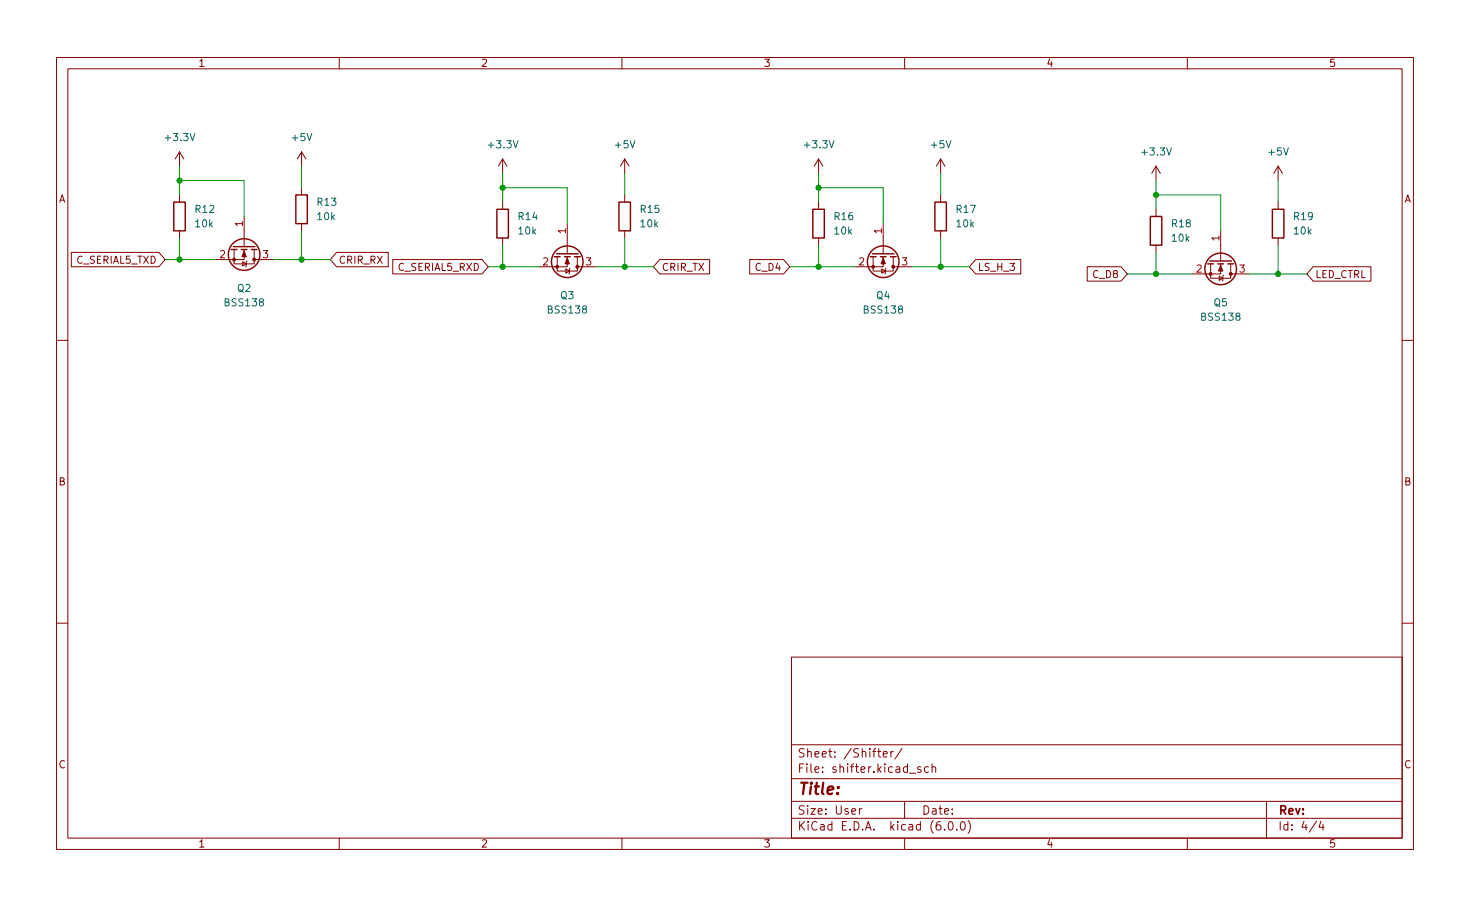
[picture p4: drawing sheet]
<svg xmlns="http://www.w3.org/2000/svg" width="260mm" height="160mm" viewBox="0 0 260 160" stroke-linecap="round" stroke-linejoin="round" font-family="sans-serif">
<g fill="none" stroke="#840000" stroke-width=".18">
<path d="M10 10.2h240v140h-240zM12 12.2h236v136h-236zM60 10.2v2M110 10.2v2M160 10.2v2M210 10.2v2M31.7 26.8l-.7 1.3M31.7 26.8v2.6M31.7 34.5v1.2M31.7 26.8l.8 1.3M43.2 38.3v5.3M53.3 26.8v2.6"/>
<path d="M53.3 33.2v1.3M53.3 39.5v1.3M53.3 26.8l-.7 1.3M53.3 26.8l.8 1.3M88.9 28.1l-.8 1.3M88.9 28.1v2.5M88.9 35.7v1.3M88.9 28.1l.8 1.3M100.3 39.5v5.4M110.5 28.1l-.8 1.3M110.5 28.1v2.5M110.5 34.5v1.2"/>
<path d="M110.5 28.1l.8 1.3M144.8 28.1v2.5M144.8 35.7v1.3M144.8 28.1l-.8 1.3M144.8 28.1l.7 1.3M156.2 39.5v5.4M166.4 28.1v2.5M166.4 34.5v1.2M166.4 28.1l-.8 1.3M166.4 28.1l.7 1.3M204.5 29.4v2.5M204.5 37v1.3"/>
<path d="M204.5 29.4l-.8 1.2M204.5 29.4l.7 1.2M226.1 29.4l-.8 1.2M226.1 29.4v2.5M226.1 35.7v1.3M226.1 29.4l.7 1.2M12.6 44.6h15.5l1.1 1.3-1.1 1.3h-15.5zM31.7 40.8v1.3M41.4 44.1v2.5h3.6v-2.5M42.9 46.3l.7 .3-.7 .4zM43.2 44.1v1.8h-5.1M43.7 46.1l-.1 .2v.7l-.2 .2"/>
<path d="M45 45.9h3.3M59.5 44.6h9.2v2.6h-9.2l-1.1-1.3zM69.5 45.9h15.7l1.2 1.3-1.2 1.2h-15.7zM88.9 42.1v1.2M98.6 45.4v2.5h3.5v-2.5M100.1 47.5l.6 .4-.6 .4zM100.3 45.4v1.8h-5.1M100.8 47.4l-.1 .1v.8l-.1 .1M102.1 47.2h3.3M110.5 40.8v1.3M116.7 45.9h8.8v2.5h-8.8l-1.1-1.2zM132.6 45.9h6l1.1 1.3-1.1 1.2h-6z"/>
<path d="M144.8 42.1v1.2M154.4 45.4v2.5h3.6v-2.5M156 47.5l.6 .4-.6 .4zM156.2 45.4v1.8h-5.1M156.7 47.4l-.1 .1v.8l-.1 .1M158 47.2h3.3M166.4 40.8v1.3M172.6 45.9h7.9v2.5h-7.9l-1.2-1.2zM192.3 47.2h6l1.1 1.2-1.1 1.3h-6zM204.5 43.3v1.3M214.1 46.6v2.6h3.6v-2.6M215.6 48.8l.7 .4-.7 .4z"/>
<path d="M215.9 46.6v1.8h-5.1M215.9 40.8v5.3M216.4 48.7l-.1 .1v.8l-.1 .1M217.7 48.4h3.3M226.1 42.1v1.2M232.3 47.2h10.2v2.5h-10.2l-1.2-1.3zM10 60.2h2M248 60.2h2M10 110.2h2M140 116.2h108v32h-108zM248 110.2h2M140 137.7h108"/>
<path d="M140 131.7h108M155.2 132.8h.6M155.4 132.3v1.3l.4 .2M156.2 133.3l.7-.1v-.3l-.5-.1-.2 .3 .1 .7h.6M157.6 132.8v1M158 132.8l-.3 .1-.1 .2M159.6 132.3l-1.3 1.9M160.9 136.7h1.1M162.9 135.6l-.4-.1-.2 .3 .1 .2 .5 .1v.4h-.6M164.2 135.6l-.4-.1-.3 .3v.5l.1 .2h.6M164.9 135.7l.2-.2 .3 .1 .1 .9M164.9 135v1.5"/>
<path d="M60 148.2v2M110 148.2v2M140 144.7h108M140 141.7h108M152 142.9v1M152.4 142.9l-.3 .1-.1 .2M160 141.7v3M160 148.2v2M167.1 146.6v.1M167.9 145.3l.2-.1a.81 .81 0 0 1 .6 .7 .81 .81 0 0 1-.3 .8h-.2a.81 .81 0 0 1-.6-.6 .81 .81 0 0 1 .3-.8zM169.2 146.6v.1M170.1 145.3l.1-.1a.81 .81 0 0 1 .6 .7 .81 .81 0 0 1-.3 .8h-.1a.81 .81 0 0 1-.6-.6 .81 .81 0 0 1 .3-.8z"/>
<path d="M171.2 145a1.72 1.72 0 0 1 0 2.3M210 148.2v2M224 141.7v6.5M232.9 145.2l-1.3 1.9M233.6 145.2l-.3 1h.9M234 145.7v1"/>
</g>
<g fill="none" stroke="#840000" stroke-width=".25">
<path d="M30.7 35.7h2.1v5.1h-2.1zM52.3 34.5h2.1v5h-2.1zM87.9 37h2v5.1h-2zM109.5 35.7h2v5.1h-2zM143.8 37h2v5.1h-2zM165.4 35.7h2v5.1h-2zM203.5 38.3h2v5h-2zM225 37h2.1v5.1h-2.1zM40.9 44.1h1M41.3 43.6h3.8M42.7 44.1h1M44.4 44.1h1.1"/>
<path d="M98 45.4h1.1M98.4 44.9h3.8M99.8 45.4h1M101.6 45.4h1M153.9 45.4h1M154.3 44.9h3.8M155.7 45.4h1M157.5 45.4h1M213.6 46.6h1M214 46.1h3.8M215.4 46.6h1M217.2 46.6h1"/>
<circle cx="43.2" cy="45" r="2.79"/>
<circle cx="100.3" cy="46.3" r="2.79"/>
<circle cx="156.2" cy="46.3" r="2.79"/>
<circle cx="215.9" cy="47.5" r="2.79"/>
</g>
<g fill="#840000" stroke="#840000" stroke-width=".18">
<path d="M100.3 45.6l.4 1h-.8z"/>
<path d="M43.2 44.4l.4 1h-.8z"/>
<path d="M156.2 45.6l.4 1h-.8z"/>
<path d="M215.9 46.9l.4 1h-.8z"/>
<circle cx="98.6" cy="47.2" r=".25"/>
<circle cx="102.1" cy="47.2" r=".25"/>
<circle cx="41.4" cy="45.9" r=".25"/>
<circle cx="45" cy="45.9" r=".25"/>
<circle cx="154.4" cy="47.2" r=".25"/>
<circle cx="158" cy="47.2" r=".25"/>
<circle cx="214.1" cy="48.4" r=".25"/>
<circle cx="217.7" cy="48.4" r=".25"/>
</g>
<g fill="none" stroke="#009600" stroke-width=".18">
<path d="M31.7 29.4v5.1M31.7 31.9h11.5v6.4M53.3 29.4v3.8M88.9 30.6v5.1M88.9 33.2h11.4v6.3M110.5 30.6v3.9M144.8 30.6v5.1M144.8 33.2h11.4v6.3M166.4 30.6v3.9M204.5 31.9v5.1M204.5 34.5h11.4v6.3M226.1 31.9v3.8"/>
<path d="M29.2 45.9h8.9M31.7 42.1v3.8M48.3 45.9h10.1M53.3 40.8v5.1M86.4 47.2h8.8M88.9 43.3v3.9M105.4 47.2h10.2M110.5 42.1v5.1M139.7 47.2h11.4M144.8 43.3v3.9M161.3 47.2h10.1M166.4 42.1v5.1"/>
<path d="M199.4 48.4h11.4M204.5 44.6v3.8M221 48.4h10.1M226.1 43.3v5.1"/>
</g>
<g fill="#009600" stroke="#009600" stroke-width=".18">
<circle cx="31.7" cy="45.9" r=".46"/>
<circle cx="110.5" cy="47.2" r=".46"/>
<circle cx="88.9" cy="33.2" r=".46"/>
<circle cx="53.3" cy="45.9" r=".46"/>
<circle cx="31.7" cy="31.9" r=".46"/>
<circle cx="88.9" cy="47.2" r=".46"/>
<circle cx="204.5" cy="34.5" r=".46"/>
<circle cx="144.8" cy="47.2" r=".46"/>
<circle cx="144.8" cy="33.2" r=".46"/>
<circle cx="226.1" cy="48.4" r=".46"/>
<circle cx="204.5" cy="48.4" r=".46"/>
<circle cx="166.4" cy="47.2" r=".46"/>
</g>
<text font-size="2.8" fill="#840000" x="141" y="140.5">Title:</text>
<g font-size="2.1" fill="#840000">
<text x="141" y="136.6">File: shifter.kicad_sch</text>
<text x="141" y="133.9">Sheet: /Shifter/</text>
<text x="141" y="146.8">KiCad E.D.A. kicad (6.0.0)</text>
<text x="141" y="144">Size: User</text>
<text x="163" y="144">Date:</text>
<text x="226" y="144">Rev:</text>
<text x="226" y="146.8">Id: 4/4</text>
</g>
<g font-size="1.8" fill="#840000">
<text x="35" y="11.8">1</text>
<text x="85" y="11.8">2</text>
<text x="135" y="11.8">3</text>
<text x="185" y="11.8">4</text>
<text x="235" y="11.8">5</text>
<text x="10.3" y="35.8">A</text>
<text x="248.3" y="35.8">A</text>
<text x="13.5" y="46.6">C_SERIAL5_TXD</text>
<text x="59.8" y="46.6">CRIR_RX</text>
<text x="70.5" y="47.9">C_SERIAL5_RXD</text>
<text x="117" y="47.9">CRIR_TX</text>
<text x="133.8" y="47.9">C_D4</text>
<text x="172.9" y="47.9">LS_H_3</text>
<text x="193.4" y="49.2">C_D8</text>
<text x="232.6" y="49.2">LED_CTRL</text>
<text x="10.3" y="85.8">B</text>
<text x="248.3" y="85.8">B</text>
<text x="10.3" y="135.8">C</text>
<text x="248.3" y="135.8">C</text>
<text x="35" y="149.8">1</text>
<text x="85" y="149.8">2</text>
<text x="135" y="149.8">3</text>
<text x="185" y="149.8">4</text>
<text x="235" y="149.8">5</text>
</g>
<g font-size="1.8" fill="#006464">
<text x="29.4" y="24.9">+3.3V</text>
<text x="51.7" y="24.9">+5V</text>
<text x="86.6" y="26.2">+3.3V</text>
<text x="108.9" y="26.2">+5V</text>
<text x="142.4" y="26.2">+3.3V</text>
<text x="164.8" y="26.2">+5V</text>
<text x="202.1" y="27.5">+3.3V</text>
<text x="224.5" y="27.5">+5V</text>
<text x="34.6" y="37.6">R12</text>
<text x="34.6" y="40.2">10k</text>
<text x="56.2" y="36.4">R13</text>
<text x="56.2" y="38.9">10k</text>
<text x="91.7" y="38.9">R14</text>
<text x="91.8" y="41.4">10k</text>
<text x="113.3" y="37.6">R15</text>
<text x="113.4" y="40.2">10k</text>
<text x="147.6" y="38.9">R16</text>
<text x="147.6" y="41.4">10k</text>
<text x="169.2" y="37.6">R17</text>
<text x="169.2" y="40.2">10k</text>
<text x="207.3" y="40.2">R18</text>
<text x="228.9" y="38.9">R19</text>
<text x="228.9" y="41.4">10k</text>
<text x="207.3" y="42.7">10k</text>
<text x="42" y="51.6">Q2</text>
<text x="99.2" y="52.9">Q3</text>
<text x="155" y="52.9">Q4</text>
<text x="39.9" y="54.1">BSS138</text>
<text x="97" y="55.4">BSS138</text>
<text x="152.9" y="55.4">BSS138</text>
<text x="212.6" y="56.7">BSS138</text>
<text x="214.7" y="54.1">Q5</text>
</g>
<g font-size="1.8" fill="#a90000">
<text x="42.9" y="40" transform="rotate(-90 42.9 40)">1</text>
<text x="100.1" y="41.3" transform="rotate(-90 100.1 41.3)">1</text>
<text x="156" y="41.3" transform="rotate(-90 156 41.3)">1</text>
<text x="38.9" y="45.6">2</text>
<text x="46.5" y="45.6">3</text>
<text x="96" y="46.9">2</text>
<text x="103.6" y="46.9">3</text>
<text x="151.9" y="46.9">2</text>
<text x="159.5" y="46.9">3</text>
<text x="215.6" y="42.6" transform="rotate(-90 215.6 42.6)">1</text>
<text x="211.6" y="48.2">2</text>
<text x="219.2" y="48.2">3</text>
</g>
</svg>
